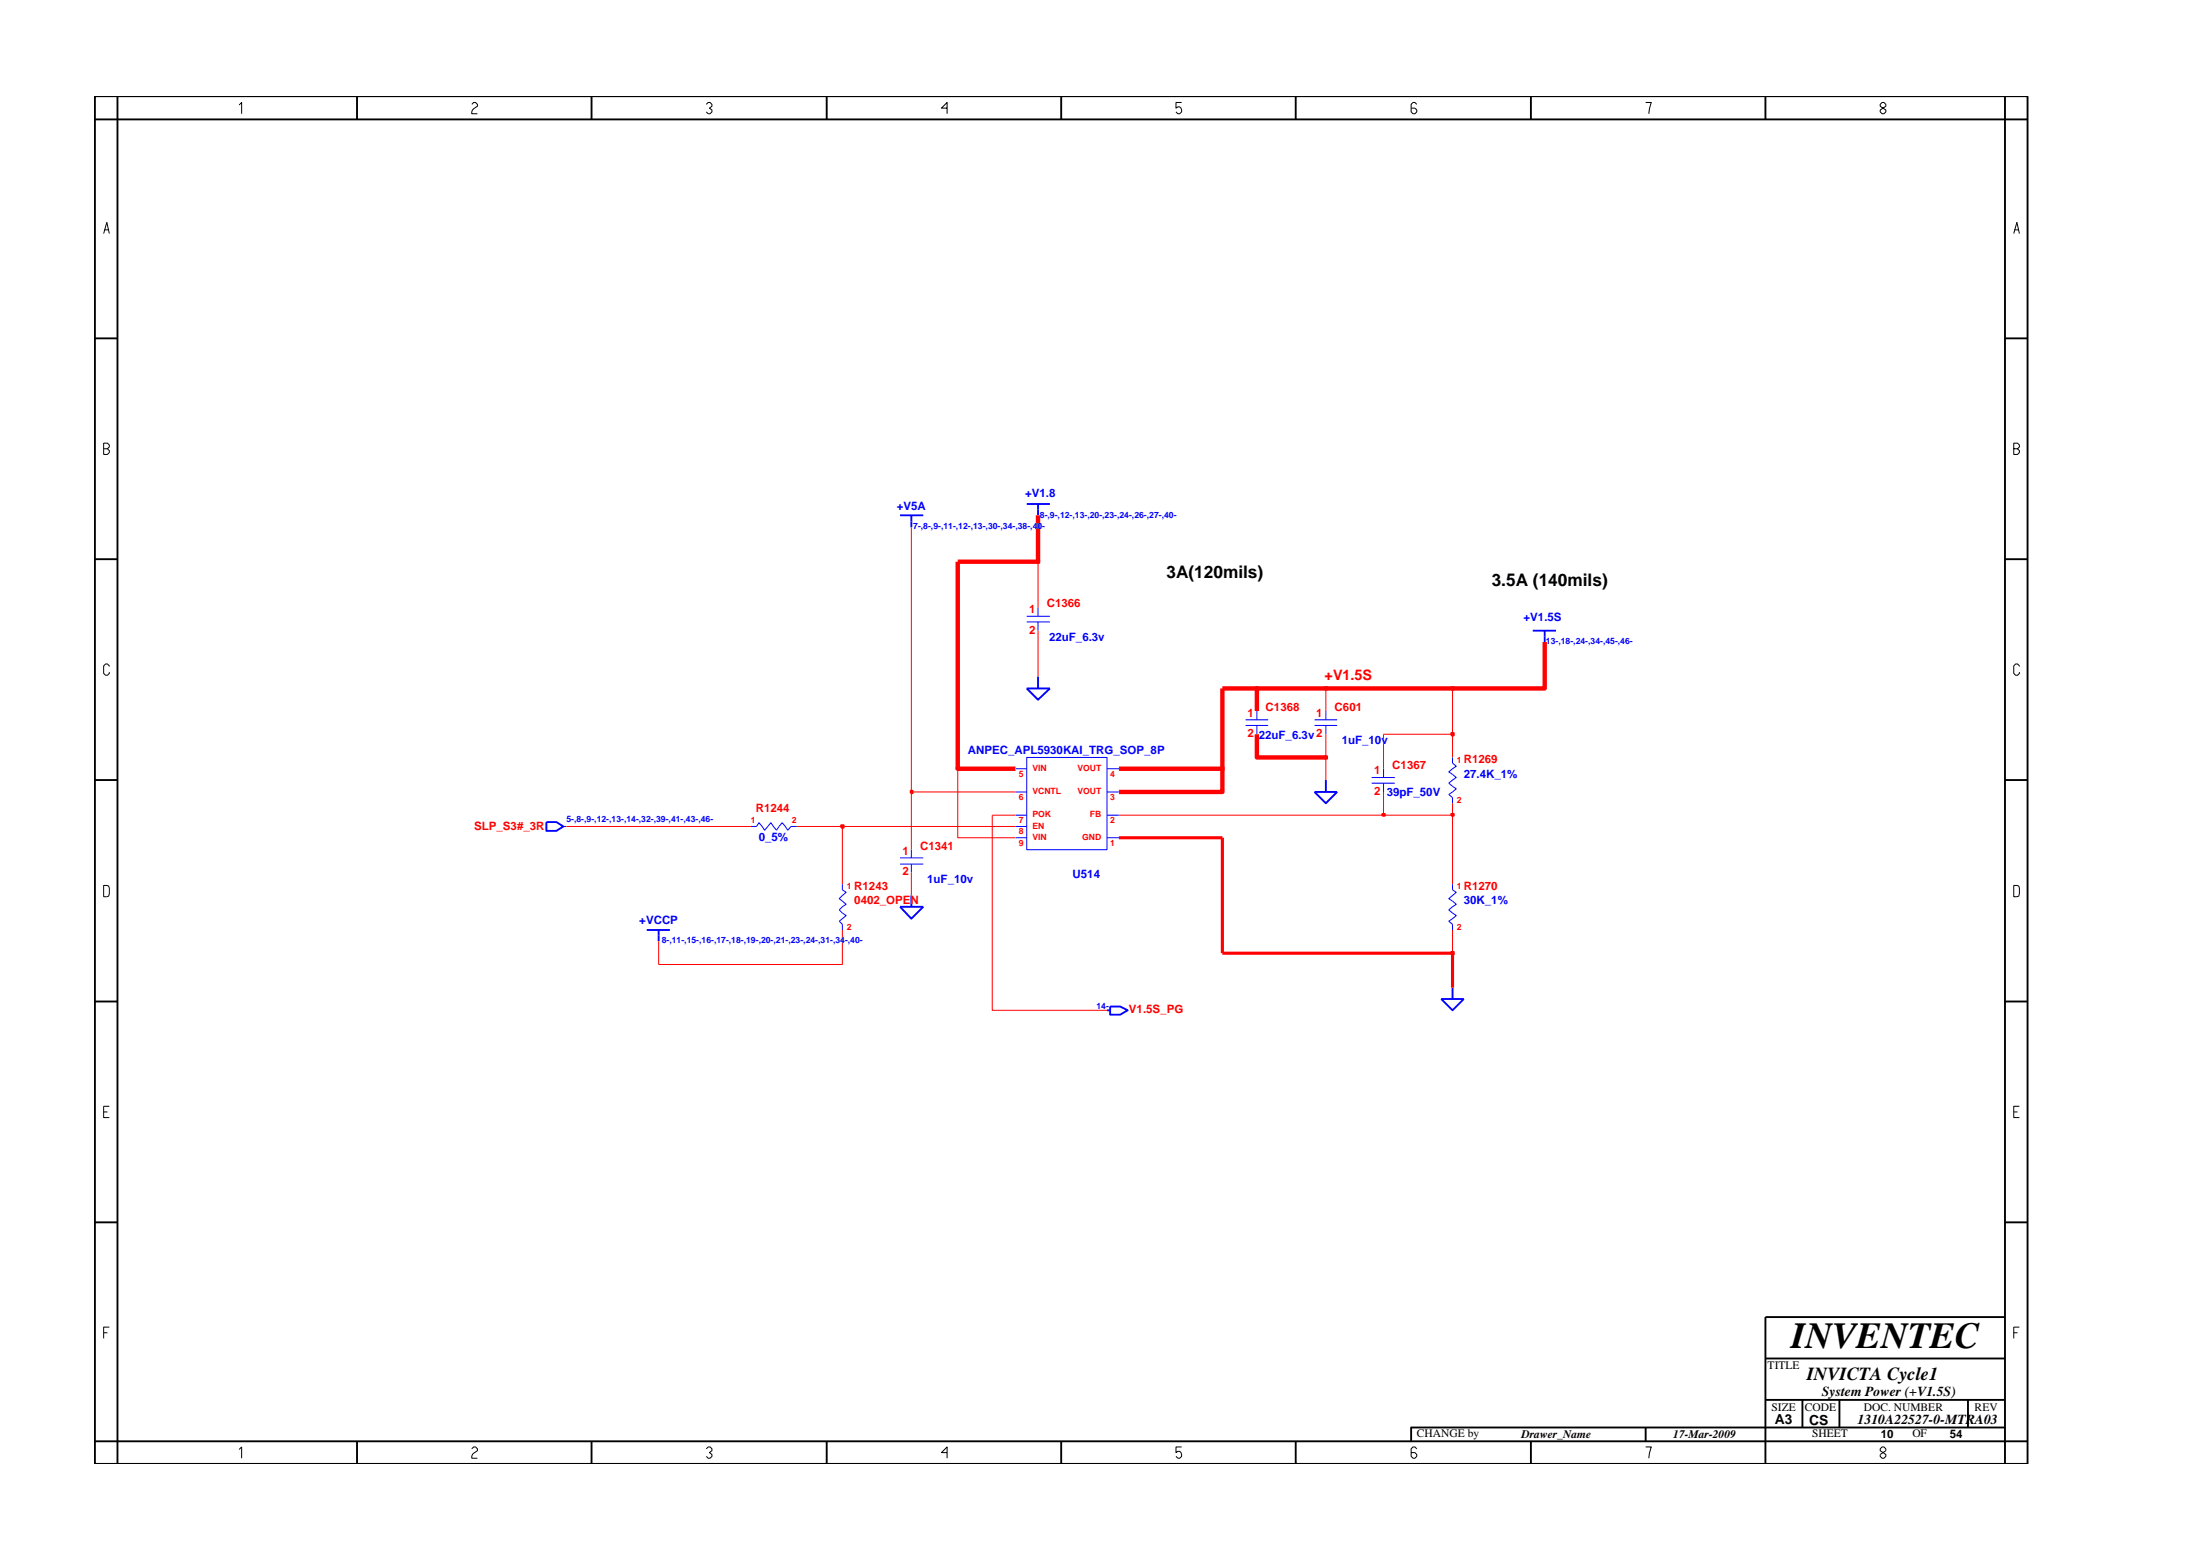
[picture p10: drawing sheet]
<svg xmlns="http://www.w3.org/2000/svg" width="297mm" height="210mm" viewBox="0 0 297 210" stroke-linecap="round" stroke-linejoin="round" font-family="sans-serif">
<g fill="none" stroke="#00f" stroke-width=".25">
<path d="M121.5 69.5h3.2M123 69.5v1.6M138.6 68h3.2M140.2 68v1.5M138.6 92.9h3.2l-1.6 1.5zM140.2 91.3v1.6M207 85.1h3.1M208.6 85.1v1.5M73.8 110.9h1.3l1 .6-1 .6h-1.3zM177.5 106.9h3l-1.5 1.5zM179 105.3v1.6M87.3 125.5h3.2"/>
<path d="M88.9 125.5v1.5M121.5 122.4h3.2l-1.7 1.6zM123 120.8v1.6M149.5 136.3h.4M149.9 135.8h1.3l1.1 .5-1.1 .6h-1.3zM194.6 134.8h3l-1.5 1.5zM196.1 133.3v1.5"/>
</g>
<g fill="none" stroke="#00f" stroke-width=".14">
<path d="M138.6 83.2h3.2M138.6 83.9h3.2M140.2 82v1.2M140.2 83.9v1.2M168.2 97.1h3M168.2 97.9h3M169.7 96v1.1M169.7 97.9v1.2M177.5 97.1h3M177.5 97.9h3M179 96v1.1M179 97.9v1.2"/>
<path d="M76.1 111.5h.4M101.4 111.5h.7l.4-.5 .7 1 .9-1 .7 1 .8-1 .8 1 .4-.5h.8M113.7 119.3v.8l.5 .3-.9 .9 .9 .7-.9 .8 .9 .8-.9 .7 .4 .4v.8M121.5 115.8h3.2M121.5 116.6h3.2M123 114.7v1.1M123 116.6v1.1M137.1 110h1.5M137.1 103.7h1.5M137.1 111.5h1.5M137.1 113.1h1.5M137.1 106.9h1.5"/>
<path d="M138.6 102.2h10.9v12.5h-10.9zM149.5 110h1.6M149.5 103.7h1.6M149.5 113.1h1.6M149.5 106.9h1.6M185.2 105.7h3.1M185.2 104.9h3.1M186.8 103.7v1.2M186.8 105.7v1.2M196.1 119.3v.8l.5 .3-1 .9 1 .7-1 .8 1 .8-1 .7 .5 .4v.8M196.1 102.2v.8l.5 .4-1 .8 1 .7-1 .8 1 .8-1 .7 .5 .4v.8"/>
</g>
<path d="M134 110v26.3h15.5M113.7 125.5v4.7h-24.8v-3.2" fill="none" stroke="#f00" stroke-width=".14"/>
<path d="M165 113.1v15.5h31.1v4.7" fill="none" stroke="#f00" stroke-width=".42"/>
<path d="M195.9 128.5h.4v.3h-.4z" fill="#8e2323"/>
<path d="M195.9 128.5h.4v.3h-.4z" fill="none" stroke="#f00" stroke-width=".25"/>
<path d="M76.5 111.5h24.9M107.6 111.5h6.1v7.8M123 117.7v3.1M123 106.9v7.8M129.3 103.7v9.4h7.8M196.1 110v9.3M196.1 125.5v3.1" fill="none" stroke="#f00" stroke-width=".14"/>
<path d="M151.1 113.1h13.9" fill="none" stroke="#f00" stroke-width=".42"/>
<path d="M113.6 111.4h.3v.3h-.3z" fill="#8e2323"/>
<path d="M113.6 111.4h.3v.3h-.3z" fill="none" stroke="#f00" stroke-width=".25"/>
<path d="M113.7 111.5h23.4M134 110h3.1M151.1 110h35.7" fill="none" stroke="#f00" stroke-width=".14"/>
<path d="M186.6 109.8h.4v.3h-.4z" fill="#8e2323"/>
<path d="M186.6 109.8h.4v.3h-.4z" fill="none" stroke="#f00" stroke-width=".25"/>
<path d="M186.8 106.9v3.1h9.3" fill="none" stroke="#f00" stroke-width=".14"/>
<path d="M195.9 109.8h.4v.3h-.4z" fill="#8e2323"/>
<path d="M195.9 109.8h.4v.3h-.4z" fill="none" stroke="#f00" stroke-width=".25"/>
<path d="M196.1 108.4v1.6" fill="none" stroke="#f00" stroke-width=".14"/>
<path d="M123 106.7h.2v.3h-.2z" fill="#8e2323"/>
<path d="M123 106.7h.2v.3h-.2z" fill="none" stroke="#f00" stroke-width=".25"/>
<path d="M123 71.1v35.8h14.1M179 102.2v3.1" fill="none" stroke="#f00" stroke-width=".14"/>
<path d="M165 103.7v3.2h-13.9" fill="none" stroke="#f00" stroke-width=".59"/>
<path d="M129.1 103.6h.4v.3h-.4z" fill="#8e2323"/>
<path d="M129.1 103.6h.4v.3h-.4z" fill="none" stroke="#f00" stroke-width=".25"/>
<path d="M129.3 75.8v27.9h7.8M151.1 103.7h13.9" fill="none" stroke="#f00" stroke-width=".59"/>
<path d="M164.9 103.6h.3v.3h-.3z" fill="#8e2323"/>
<path d="M164.9 103.6h.3v.3h-.3z" fill="none" stroke="#f00" stroke-width=".25"/>
<path d="M165 92.9v10.8M169.7 99.1v3.1h9.3" fill="none" stroke="#f00" stroke-width=".59"/>
<path d="M186.8 99.1v4.6" fill="none" stroke="#f00" stroke-width=".14"/>
<path d="M178.8 102.1h.4v.3h-.4z" fill="#8e2323"/>
<path d="M178.8 102.1h.4v.3h-.4z" fill="none" stroke="#f00" stroke-width=".25"/>
<path d="M179 99.1v3.1M186.8 99.1h9.3v3.1" fill="none" stroke="#f00" stroke-width=".14"/>
<path d="M195.9 98.9h.4v.4h-.4z" fill="#8e2323"/>
<path d="M195.9 98.9h.4v.4h-.4z" fill="none" stroke="#f00" stroke-width=".25"/>
<path d="M179 92.9v3.1M196.1 92.9v6.2" fill="none" stroke="#f00" stroke-width=".14"/>
<path d="M165 92.9h4.7v3.1" fill="none" stroke="#f00" stroke-width=".59"/>
<path d="M169.5 92.7h.4v.4h-.4z" fill="#8e2323"/>
<path d="M169.5 92.7h.4v.4h-.4z" fill="none" stroke="#f00" stroke-width=".25"/>
<path d="M169.7 92.9h9.3" fill="none" stroke="#f00" stroke-width=".59"/>
<path d="M178.8 92.7h.4v.4h-.4z" fill="#8e2323"/>
<path d="M178.8 92.7h.4v.4h-.4z" fill="none" stroke="#f00" stroke-width=".25"/>
<path d="M179 92.9h17.1" fill="none" stroke="#f00" stroke-width=".59"/>
<path d="M195.9 92.7h.4v.4h-.4z" fill="#8e2323"/>
<path d="M195.9 92.7h.4v.4h-.4z" fill="none" stroke="#f00" stroke-width=".25"/>
<path d="M129.3 75.8h10.9M208.6 86.6v6.3h-12.5" fill="none" stroke="#f00" stroke-width=".59"/>
<path d="M140.2 75.8v6.2M140.2 85.1v6.2" fill="none" stroke="#f00" stroke-width=".14"/>
<path d="M140 75.6h.3v.4h-.3z" fill="#8e2323"/>
<path d="M140 75.6h.3v.4h-.3z" fill="none" stroke="#f00" stroke-width=".25"/>
<path d="M140.2 69.5v6.3" fill="none" stroke="#f00" stroke-width=".59"/>
<g fill="none" stroke="#000" stroke-width=".25">
<path d="M12.8 13h261v184.6h-261zM15.9 13v184.6M48.2 13v3.1M79.9 13v3.1M111.6 13v3.1M143.3 13v3.1M174.9 13v3.1M206.7 13v3.1M238.4 13v3.1M270.7 13v184.6M273.8 16.1h-261M12.8 45.7h3.1"/>
<path d="M270.7 45.7h3.1M12.8 75.5h3.1M270.7 75.5h3.1M12.8 105.3h3.1M270.7 105.3h3.1M12.8 135.2h3.1M270.7 135.2h3.1M12.8 165h3.1M270.7 177.7h-32.3v19.9M270.7 165h3.1M48.2 194.5v3.1M79.9 194.5v3.1"/>
<path d="M111.6 194.5v3.1M143.3 194.5v3.1M174.9 194.5v3.1M206.7 194.5v3.1M222.2 192.6v1.9M238.4 183.3h32.3M238.4 188.9h32.3M243.4 188.9v3.7M248.4 188.9v3.7M265.7 188.9v3.7M270.7 192.6h-80.2v1.9M273.8 194.5h-261"/>
</g>
<g fill="none" stroke="#000" stroke-width=".14">
<path d="M32.3 14.2l.3-.4v1.6M63.7 14.1l.3-.3h.2l.3 .3v.2l-.5 .4-.3 .4v.3h.8M95.4 14.1l.2-.3h.3l.2 .3v.2l-.3 .3 .3 .2v.3l-.2 .3h-.3l-.2-.3M127.9 14.6h-.8l.8-.8v1.6M159.5 13.8h-.7v.8l.2-.2a.5 .5 0 0 1 .5 .7l-.2 .3h-.3l-.2-.3M191.3 14.1l-.3-.3h-.2l-.3 .3v1l.3 .3h.2l.3-.3v-.3l-.3-.2h-.5M222.2 13.8h.8l-.4 1.6M254.1 13.8l-.2 .3v.2l.7 .5v.3l-.2 .3h-.3l-.2-.3v-.3l.7-.5v-.2l-.2-.3zM14.1 31h.6M14.8 31.5l-.4-1.5-.4 1.5M272 31h.6M272.7 31.5l-.4-1.5-.4 1.5"/>
<path d="M14 59.8h.5l.3 .3v.2l-.3 .3 .3 .2v.3l-.3 .2h-.5zM14 60.6h.5M271.9 60.6h.5l.3-.3v-.2l-.3-.3h-.5v1.5h.5l.3-.2v-.3l-.3-.2M14.8 89.9l-.3-.3h-.2l-.3 .3v1l.3 .2h.2l.3-.2v-.2M272.7 89.9l-.3-.3h-.3l-.2 .3v1l.2 .2h.3l.3-.2v-.2M14 119.5l.7 .1 .1 .2-.1 1.1-.7 .1zM271.9 119.5l.7 .1 .1 .2-.1 1.1-.7 .1zM14 150.1h.5M14.8 149.3h-.8v1.5h.8M271.9 150.1h.5M272.7 149.3h-.8v1.5h.8M14 179.9h.5"/>
<path d="M14.8 179.1h-.8v1.5M271.9 179.9h.5M272.7 179.1h-.8v1.5M32.3 195.6l.3-.3v1.5M63.7 195.5l.3-.2h.2l.3 .2v.3l-.5 .3-.3 .4v.3h.8M95.4 195.5l.2-.2h.3l.2 .2v.3l-.3 .2 .3 .3v.2l-.2 .3h-.3l-.2-.3M127.9 196h-.8l.8-.7v1.5M159.5 195.3h-.7v.7l.2-.1a.5 .5 0 0 1 .5 .6l-.2 .3h-.3l-.2-.3M191.3 195.5l-.3-.2h-.2l-.3 .2v1l.3 .3h.2l.3-.3v-.2l-.3-.3h-.5M222.2 195.3h.8l-.4 1.5M254.1 195.3l-.2 .2v.3l.7 .5v.2l-.2 .3h-.3l-.2-.3v-.2l.7-.5v-.3l-.2-.2z"/>
</g>
<text font-size="5" x="241.8" y="182">INVENTEC</text>
<text font-size="2.5" x="244" y="186.3">INVICTA Cycle1</text>
<g font-size="2.3">
<text x="157.5" y="78">3A(120mils)</text>
<text x="201.4" y="79.1">3.5A (140mils)</text>
</g>
<text font-size="1.9" fill="#f00" x="178.8" y="91.8">+V1.5S</text>
<g font-size="1.9">
<text x="246" y="188.3">System Power (+V1.5S)</text>
<text x="239.6" y="192.2">A3</text>
<text x="244.3" y="192.3">CS</text>
<text x="250.8" y="192.2">1310A22527-0-MTRA03</text>
</g>
<g font-size="1.6" fill="#00f">
<text x="121.1" y="68.8">+V5A</text>
<text x="138.4" y="67.1">+V1.8</text>
<text x="205.7" y="83.8">+V1.5S</text>
<text x="141.6" y="86.4">22uF_6.3v</text>
<text x="130.7" y="101.8">ANPEC_APL5930KAI_TRG_SOP_8P</text>
<text x="170" y="99.7">22uF_6.3v2</text>
<text x="181.2" y="100.4">1uF_10v</text>
<text x="187.2" y="107.5">39pF_50V</text>
<text x="197.6" y="104.9">27.4K_1%</text>
<text x="102.4" y="113.5">0_5%</text>
<text x="125.2" y="119.1">1uF_10v</text>
<text x="144.8" y="118.5">U514</text>
<text x="86.3" y="124.7">+VCCP</text>
<text x="197.6" y="122">30K_1%</text>
</g>
<g font-size="1.6" fill="#f00">
<text x="138.9" y="82.7">1</text>
<text x="141.3" y="82">C1366</text>
<text x="138.9" y="85.5">2</text>
<text x="168.4" y="96.8">1</text>
<text x="168.4" y="99.5">2</text>
<text x="170.9" y="96">C1368</text>
<text x="177.7" y="96.8">1</text>
<text x="180.2" y="96">C601</text>
<text x="185.5" y="104.5">1</text>
<text x="185.5" y="107.3">2</text>
<text x="188" y="103.7">C1367</text>
<text x="197.6" y="103">R1269</text>
<text x="64" y="111.9">SLP_S3#_3R</text>
<text x="102" y="109.6">R1244</text>
<text x="121.8" y="115.4">1</text>
<text x="121.8" y="118.1">2</text>
<text x="124.2" y="114.6">C1341</text>
<text x="115.3" y="120.1">R1243</text>
<text x="115.3" y="122">0402_OPEN</text>
<text x="197.6" y="120.1">R1270</text>
<text x="152.4" y="136.8">V1.5S_PG</text>
</g>
<g font-size="1.6">
<text x="238.7" y="184.8">TITLE</text>
<text x="239.2" y="190.4">SIZE</text>
<text x="243.7" y="190.4">CODE</text>
<text x="251.6" y="190.4">DOC. NUMBER</text>
<text x="266.6" y="190.4">REV</text>
<text x="191.3" y="193.9">CHANGE by</text>
<text x="205.4" y="194.1">Drawer_Name</text>
<text x="225.9" y="194.1">17-Mar-2009</text>
<text x="244.7" y="193.9">SHEET</text>
<text x="253.9" y="194.1">10</text>
<text x="258.2" y="193.9">OF</text>
<text x="263.3" y="194.1">54</text>
</g>
<g font-size="1.2" fill="#00f">
<text x="123.3" y="71.4">7-,8-,9-,11-,12-,13-,30-,34-,38-,40-</text>
<text x="140.4" y="69.9">8-,9-,12-,13-,20-,23-,24-,26-,27-,40-</text>
<text x="208.7" y="86.9">13-,18-,24-,34-,45-,46-</text>
<text x="76.5" y="110.9">5-,8-,9-,12-,13-,14-,32-,39-,41-,43-,46-</text>
<text x="89.4" y="127.2">8-,11-,15-,16-,17-,18-,19-,20-,21-,23-,24-,31-,34-,40-</text>
<text x="148" y="136.2">14-</text>
</g>
<g font-size="1.2" fill="#f00">
<text x="137.6" y="104.8">5</text>
<text x="137.6" y="107.9">6</text>
<text x="139.4" y="104">VIN</text>
<text x="139.4" y="107.2">VCNTL</text>
<text x="145.5" y="107.2">VOUT</text>
<text x="145.5" y="104">VOUT</text>
<text x="149.9" y="107.9">3</text>
<text x="149.9" y="104.8">4</text>
<text x="196.7" y="102.9">1</text>
<text x="101.4" y="111.1">1</text>
<text x="106.9" y="111.1">2</text>
<text x="137.6" y="112.6">8</text>
<text x="137.6" y="111.1">7</text>
<text x="139.4" y="113.3">VIN</text>
<text x="139.4" y="111.8">EN</text>
<text x="139.4" y="110.3">POK</text>
<text x="146.1" y="113.3">GND</text>
<text x="147.1" y="110.3">FB</text>
<text x="149.9" y="111.1">2</text>
<text x="196.7" y="108.4">2</text>
<text x="114.3" y="119.9">1</text>
<text x="137.6" y="114.2">9</text>
<text x="149.9" y="114.2">1</text>
<text x="196.7" y="119.9">1</text>
<text x="114.3" y="125.5">2</text>
<text x="196.7" y="125.5">2</text>
</g>
</svg>
